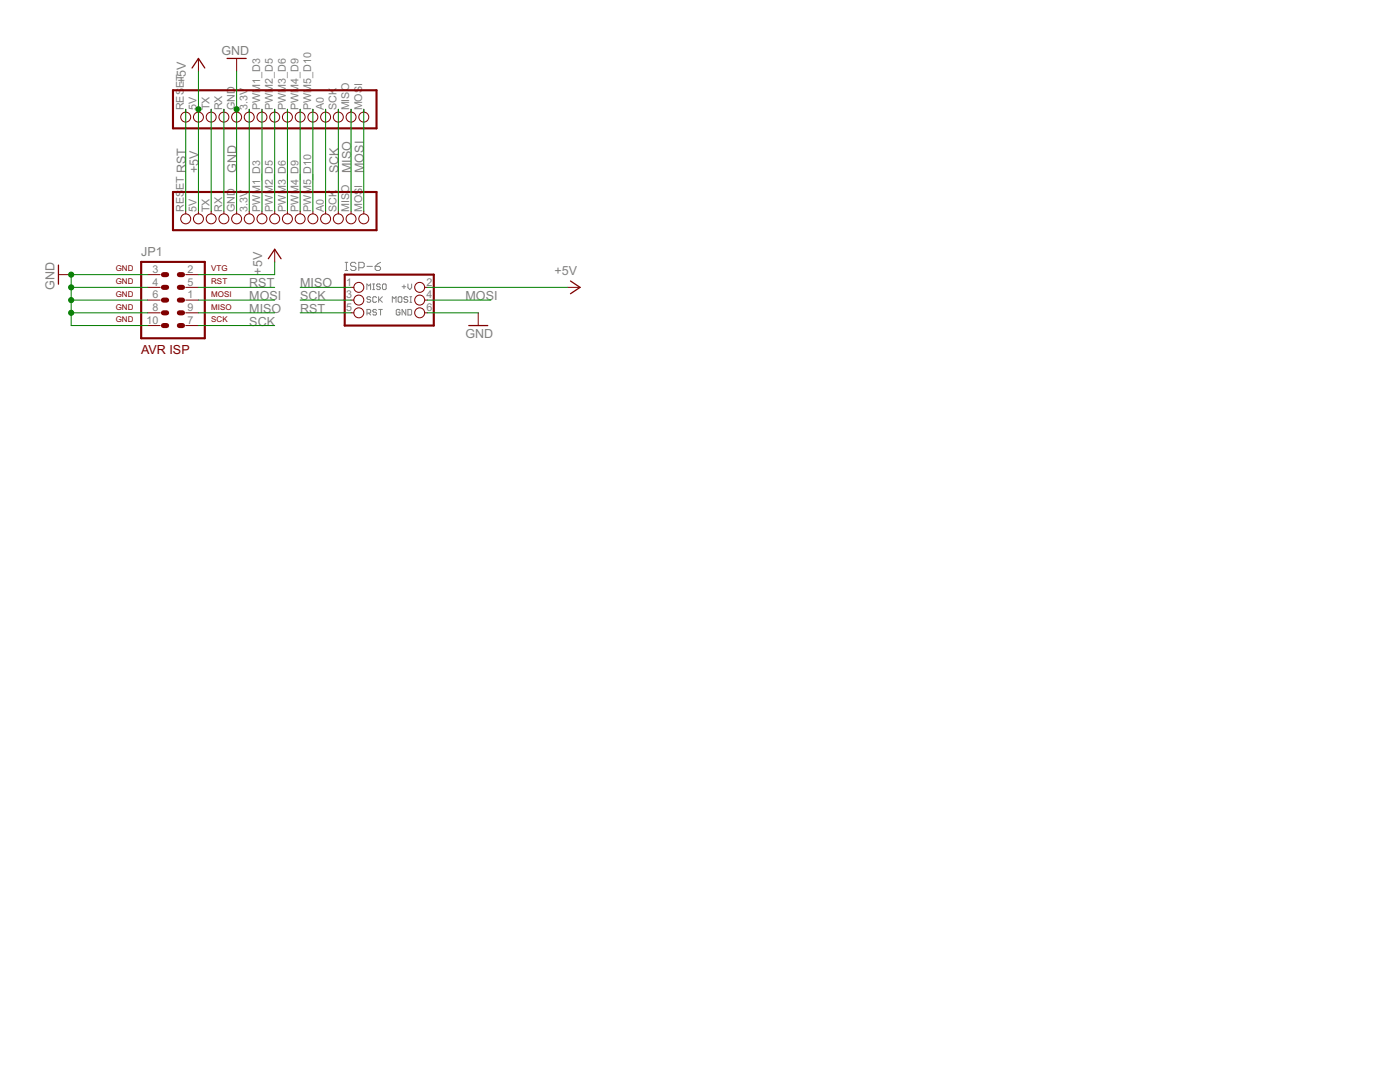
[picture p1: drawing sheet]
<?xml version="1.0" encoding="utf-8"?>
<!DOCTYPE eagle SYSTEM "eagle.dtd">
<eagle version="6.4">
<drawing>
<settings>
<setting alwaysvectorfont="no"/>
<setting verticaltext="up"/>
</settings>
<grid distance="0.1" unitdist="inch" unit="inch" style="lines" multiple="1" display="no" altdistance="0.01" altunitdist="inch" altunit="inch"/>
<schematic xreflabel="%F%N/%S.%C%R" xrefpart="/%S.%C%R">
<libraries>
<library name="kombytax">
<symbols>
<symbol name="PRG_ICSP_AVR">
<wire x1="-8.89" y1="-5.08" x2="-8.89" y2="5.08" width="0.4064" layer="94"/>
<wire x1="-8.89" y1="5.08" x2="8.89" y2="5.08" width="0.4064" layer="94"/>
<wire x1="8.89" y1="5.08" x2="8.89" y2="-5.08" width="0.4064" layer="94"/>
<wire x1="8.89" y1="-5.08" x2="-8.89" y2="-5.08" width="0.4064" layer="94"/>
<text x="-8.89" y="5.842" size="1.778" layer="95" font="vector">&gt;NAME</text>
<text x="-0.254" y="3.302" size="1.27" layer="95" font="vector" ratio="12" rot="R180">MISO</text>
<text x="-1.016" y="0.762" size="1.27" layer="95" font="vector" ratio="12" rot="R180">SCK</text>
<text x="-1.016" y="-1.778" size="1.27" layer="95" font="vector" ratio="12" rot="R180">RST</text>
<text x="4.826" y="3.302" size="1.27" layer="95" font="vector" ratio="12" rot="R180">+V</text>
<text x="4.826" y="0.762" size="1.27" layer="95" font="vector" ratio="12" rot="R180">MOSI</text>
<text x="4.826" y="-1.778" size="1.27" layer="95" font="vector" ratio="12" rot="R180">GND</text>
<pin name="+V" x="7.62" y="2.54" visible="pad" length="short" direction="pas" function="dot" rot="R180"/>
<pin name="MISO" x="-7.62" y="2.54" visible="pad" length="short" direction="pas" function="dot"/>
<pin name="SCK" x="-7.62" y="0" visible="pad" length="short" direction="pas" function="dot"/>
<pin name="RST" x="-7.62" y="-2.54" visible="pad" length="short" direction="pas" function="dot"/>
<pin name="MOSI" x="7.62" y="0" visible="pad" length="short" direction="pas" function="dot" rot="R180"/>
<pin name="GND" x="7.62" y="-2.54" visible="pad" length="short" direction="pas" function="dot" rot="R180"/>
</symbol>
</symbols>
<devicesets>
<deviceset name="CON_HEADER_PRG_AVR_ICSP" prefix="J">
<gates>
<gate name="J" symbol="PRG_ICSP_AVR" x="0" y="0"/>
</gates>
<devices>
<device name="-PTH" package="HEADER_PRG_2X03">
<connects>
<connect gate="J" pin="+V" pad="2"/>
<connect gate="J" pin="GND" pad="6"/>
<connect gate="J" pin="MISO" pad="1"/>
<connect gate="J" pin="MOSI" pad="4"/>
<connect gate="J" pin="RST" pad="5"/>
<connect gate="J" pin="SCK" pad="3"/>
</connects>
<technologies>
<technology name=""/>
</technologies>
</device>
<device name="-SMD" package="M2X3_SMD">
<connects>
<connect gate="J" pin="+V" pad="2"/>
<connect gate="J" pin="GND" pad="6"/>
<connect gate="J" pin="MISO" pad="1"/>
<connect gate="J" pin="MOSI" pad="4"/>
<connect gate="J" pin="RST" pad="5"/>
<connect gate="J" pin="SCK" pad="3"/>
</connects>
<technologies>
<technology name=""/>
</technologies>
</device>
</devices>
</deviceset>
</devicesets>
</library>
<library name="avr-7">
<symbols>
<symbol name="AVR-ISP-10">
<wire x1="-6.35" y1="-7.62" x2="6.35" y2="-7.62" width="0.4064" layer="94"/>
<wire x1="6.35" y1="-7.62" x2="6.35" y2="7.62" width="0.4064" layer="94"/>
<wire x1="6.35" y1="7.62" x2="-6.35" y2="7.62" width="0.4064" layer="94"/>
<wire x1="-6.35" y1="7.62" x2="-6.35" y2="-7.62" width="0.4064" layer="94"/>
<wire x1="-1.905" y1="5.08" x2="-1.27" y2="5.08" width="1.016" layer="94"/>
<wire x1="-1.905" y1="2.54" x2="-1.27" y2="2.54" width="1.016" layer="94"/>
<wire x1="-1.905" y1="0" x2="-1.27" y2="0" width="1.016" layer="94"/>
<wire x1="-1.905" y1="-2.54" x2="-1.27" y2="-2.54" width="1.016" layer="94"/>
<wire x1="-1.905" y1="-5.08" x2="-1.27" y2="-5.08" width="1.016" layer="94"/>
<wire x1="1.27" y1="5.08" x2="1.905" y2="5.08" width="1.016" layer="94"/>
<wire x1="1.27" y1="2.54" x2="1.905" y2="2.54" width="1.016" layer="94"/>
<wire x1="1.27" y1="0" x2="1.905" y2="0" width="1.016" layer="94"/>
<wire x1="1.27" y1="-2.54" x2="1.905" y2="-2.54" width="1.016" layer="94"/>
<wire x1="1.27" y1="-5.08" x2="1.905" y2="-5.08" width="1.016" layer="94"/>
<text x="-6.35" y="8.89" size="1.778" layer="95" ratio="10">&gt;NAME</text>
<text x="-6.35" y="-10.795" size="1.778" layer="94" ratio="10">AVR ISP</text>
<text x="7.62" y="0.635" size="1.143" layer="94" ratio="10">MOSI</text>
<text x="7.62" y="-1.905" size="1.143" layer="94" ratio="10">MISO</text>
<text x="7.62" y="-4.445" size="1.143" layer="94" ratio="10">SCK</text>
<text x="7.62" y="3.175" size="1.143" layer="94" ratio="10">RST</text>
<text x="7.62" y="5.715" size="1.143" layer="94" ratio="10">VTG</text>
<text x="-11.43" y="5.715" size="1.143" layer="94" ratio="10">GND</text>
<text x="-11.43" y="3.175" size="1.143" layer="94" ratio="10">GND</text>
<text x="-11.43" y="0.635" size="1.143" layer="94" ratio="10">GND</text>
<text x="-11.43" y="-1.905" size="1.143" layer="94" ratio="10">GND</text>
<text x="-11.43" y="-4.445" size="1.143" layer="94" ratio="10">GND</text>
<pin name="7" x="5.08" y="-5.08" visible="pad" length="short" direction="pas" rot="R180"/>
<pin name="8" x="-5.08" y="-2.54" visible="pad" length="short" direction="pas"/>
<pin name="1" x="5.08" y="0" visible="pad" length="short" direction="pas" rot="R180"/>
<pin name="3" x="-5.08" y="5.08" visible="pad" length="short" direction="pas"/>
<pin name="9" x="5.08" y="-2.54" visible="pad" length="short" direction="pas" rot="R180"/>
<pin name="4" x="-5.08" y="2.54" visible="pad" length="short" direction="pas"/>
<pin name="2" x="5.08" y="5.08" visible="pad" length="short" direction="pas" rot="R180"/>
<pin name="6" x="-5.08" y="0" visible="pad" length="short" direction="pas"/>
<pin name="5" x="5.08" y="2.54" visible="pad" length="short" direction="pas" rot="R180"/>
<pin name="10" x="-5.08" y="-5.08" visible="pad" length="short" direction="pas"/>
</symbol>
</symbols>
<devicesets>
<deviceset name="AVR-ISP-10" prefix="JP">
<gates>
<gate name="G$1" symbol="AVR-ISP-10" x="0" y="0"/>
</gates>
<devices>
<device name="" package="AVR-ISP-10">
<connects>
<connect gate="G$1" pin="1" pad="1"/>
<connect gate="G$1" pin="10" pad="10"/>
<connect gate="G$1" pin="2" pad="2"/>
<connect gate="G$1" pin="3" pad="3"/>
<connect gate="G$1" pin="4" pad="4"/>
<connect gate="G$1" pin="5" pad="5"/>
<connect gate="G$1" pin="6" pad="6"/>
<connect gate="G$1" pin="7" pad="7"/>
<connect gate="G$1" pin="8" pad="8"/>
<connect gate="G$1" pin="9" pad="9"/>
</connects>
<technologies>
<technology name=""/>
</technologies>
</device>
<device name="R" package="AVR-ISP-10R">
<connects>
<connect gate="G$1" pin="1" pad="1"/>
<connect gate="G$1" pin="10" pad="10"/>
<connect gate="G$1" pin="2" pad="2"/>
<connect gate="G$1" pin="3" pad="3"/>
<connect gate="G$1" pin="4" pad="4"/>
<connect gate="G$1" pin="5" pad="5"/>
<connect gate="G$1" pin="6" pad="6"/>
<connect gate="G$1" pin="7" pad="7"/>
<connect gate="G$1" pin="8" pad="8"/>
<connect gate="G$1" pin="9" pad="9"/>
</connects>
<technologies>
<technology name=""/>
</technologies>
</device>
</devices>
</deviceset>
</devicesets>
</library>
<library name="komby1">
<symbols>
<symbol name="SIDECAR_LEFT_PINHEADER">
<wire x1="-13.97" y1="-15.24" x2="-6.35" y2="-15.24" width="0.4064" layer="94"/>
<wire x1="-6.35" y1="-15.24" x2="-6.35" y2="25.4" width="0.4064" layer="94"/>
<wire x1="-6.35" y1="25.4" x2="-13.97" y2="25.4" width="0.4064" layer="94"/>
<wire x1="-13.97" y1="25.4" x2="-13.97" y2="-15.24" width="0.4064" layer="94"/>
<pin name="MOSI" x="-10.16" y="22.86" visible="pad" length="short" direction="pas" function="dot"/>
<pin name="MISO" x="-10.16" y="20.32" visible="pad" length="short" direction="pas" function="dot"/>
<pin name="SCK" x="-10.16" y="17.78" visible="pad" length="short" direction="pas" function="dot"/>
<pin name="PC0" x="-10.16" y="15.24" visible="pad" length="short" direction="pas" function="dot"/>
<pin name="PWM5" x="-10.16" y="12.7" visible="pad" length="short" direction="pas" function="dot"/>
<pin name="PWM4" x="-10.16" y="10.16" visible="pad" length="short" direction="pas" function="dot"/>
<pin name="PWM3" x="-10.16" y="7.62" visible="pad" length="short" direction="pas" function="dot"/>
<pin name="PWM2" x="-10.16" y="5.08" visible="pad" length="short" direction="pas" function="dot"/>
<pin name="PWM1" x="-10.16" y="2.54" visible="pad" length="short" direction="pas" function="dot"/>
<pin name="3.3V" x="-10.16" y="0" visible="pad" length="short" direction="pas" function="dot"/>
<pin name="GND" x="-10.16" y="-2.54" visible="pad" length="short" direction="pas" function="dot"/>
<pin name="RX" x="-10.16" y="-5.08" visible="pad" length="short" direction="pas" function="dot"/>
<pin name="TX" x="-10.16" y="-7.62" visible="pad" length="short" direction="pas" function="dot"/>
<pin name="5V" x="-10.16" y="-10.16" visible="pad" length="short" direction="pas" function="dot"/>
<pin name="RESET" x="-10.16" y="-12.7" visible="pad" length="short" direction="pas" function="dot"/>
</symbol>
</symbols>
<devicesets>
<deviceset name="RF1_HEADER_LEFT">
<gates>
<gate name="G$1" symbol="SIDECAR_LEFT_PINHEADER" x="7.62" y="7.62"/>
</gates>
<devices>
<device name="" package="RF1_LEFTHEADER_ONLY">
<connects>
<connect gate="G$1" pin="3.3V" pad="3.3V"/>
<connect gate="G$1" pin="5V" pad="5V"/>
<connect gate="G$1" pin="GND" pad="GND"/>
<connect gate="G$1" pin="MISO" pad="MISO"/>
<connect gate="G$1" pin="MOSI" pad="MOSI"/>
<connect gate="G$1" pin="PC0" pad="A0"/>
<connect gate="G$1" pin="PWM1" pad="PWM1_D3"/>
<connect gate="G$1" pin="PWM2" pad="PWM2_D5"/>
<connect gate="G$1" pin="PWM3" pad="PWM3_D6"/>
<connect gate="G$1" pin="PWM4" pad="PWM4_D9"/>
<connect gate="G$1" pin="PWM5" pad="PWM5_D10"/>
<connect gate="G$1" pin="RESET" pad="RESET"/>
<connect gate="G$1" pin="RX" pad="RX"/>
<connect gate="G$1" pin="SCK" pad="SCK"/>
<connect gate="G$1" pin="TX" pad="TX"/>
</connects>
<technologies>
<technology name=""/>
</technologies>
</device>
</devices>
</deviceset>
</devicesets>
</library>
<library name="supply1">
<symbols>
<symbol name="+5V">
<wire x1="1.27" y1="-1.905" x2="0" y2="0" width="0.254" layer="94"/>
<wire x1="0" y1="0" x2="-1.27" y2="-1.905" width="0.254" layer="94"/>
<text x="-2.54" y="-5.08" size="1.778" layer="96" rot="R90">&gt;VALUE</text>
<pin name="+5V" x="0" y="-2.54" visible="off" length="short" direction="sup" rot="R90"/>
</symbol>
<symbol name="GND">
<wire x1="-1.905" y1="0" x2="1.905" y2="0" width="0.254" layer="94"/>
<text x="-2.54" y="-2.54" size="1.778" layer="96">&gt;VALUE</text>
<pin name="GND" x="0" y="2.54" visible="off" length="short" direction="sup" rot="R270"/>
</symbol>
</symbols>
<devicesets>
<deviceset name="+5V" prefix="P+">
<gates>
<gate name="1" symbol="+5V" x="0" y="0"/>
</gates>
<devices>
<device name="">
<technologies>
<technology name=""/>
</technologies>
</device>
</devices>
</deviceset>
<deviceset name="GND" prefix="GND">
<gates>
<gate name="1" symbol="GND" x="0" y="0"/>
</gates>
<devices>
<device name="">
<technologies>
<technology name=""/>
</technologies>
</device>
</devices>
</deviceset>
</devicesets>
</library>
</libraries>
<attributes>
</attributes>
<variantdefs>
</variantdefs>
<classes>
<class number="0" name="default" width="0" drill="0">
</class>
</classes>
<parts>
<part name="ISP-6" library="kombytax" deviceset="CON_HEADER_PRG_AVR_ICSP" device="-PTH" value="ISP 6"/>
<part name="JP1" library="avr-7" deviceset="AVR-ISP-10" device="" value="ISP-10"/>
<part name="U$1" library="komby1" deviceset="RF1_HEADER_LEFT" device=""/>
<part name="U$2" library="komby1" deviceset="RF1_HEADER_LEFT" device=""/>
<part name="P+1" library="supply1" deviceset="+5V" device=""/>
<part name="P+2" library="supply1" deviceset="+5V" device=""/>
<part name="P+3" library="supply1" deviceset="+5V" device=""/>
<part name="GND1" library="supply1" deviceset="GND" device=""/>
<part name="GND2" library="supply1" deviceset="GND" device=""/>
<part name="GND3" library="supply1" deviceset="GND" device=""/>
</parts>
<sheets>
<sheet>
<plain>
</plain>
<instances>
<instance part="ISP-6" gate="J" x="96.52" y="38.1"/>
<instance part="JP1" gate="G$1" x="53.34" y="38.1"/>
<instance part="U$1" gate="G$1" x="68.58" y="66.04" rot="R270"/>
<instance part="U$2" gate="G$1" x="68.58" y="45.72" rot="R270"/>
<instance part="P+1" gate="1" x="58.42" y="86.36"/>
<instance part="P+2" gate="1" x="134.62" y="40.64" rot="R270"/>
<instance part="P+3" gate="1" x="73.66" y="48.26"/>
<instance part="GND1" gate="1" x="30.48" y="43.18" rot="R270"/>
<instance part="GND2" gate="1" x="66.04" y="86.36" rot="R180"/>
<instance part="GND3" gate="1" x="114.3" y="33.02"/>
</instances>
<busses>
</busses>
<nets>
<net name="RST" class="0">
<segment>
<pinref part="JP1" gate="G$1" pin="5"/>
<wire x1="58.42" y1="40.64" x2="73.66" y2="40.64" width="0.1524" layer="91"/>
<label x="68.58" y="40.64" size="1.778" layer="95"/>
</segment>
<segment>
<pinref part="U$1" gate="G$1" pin="RESET"/>
<wire x1="55.88" y1="76.2" x2="55.88" y2="55.88" width="0.1524" layer="91"/>
<pinref part="U$2" gate="G$1" pin="RESET"/>
<label x="55.88" y="63.5" size="1.778" layer="95" rot="R90"/>
</segment>
<segment>
<pinref part="ISP-6" gate="J" pin="RST"/>
<wire x1="88.9" y1="35.56" x2="78.74" y2="35.56" width="0.1524" layer="91"/>
<label x="78.74" y="35.56" size="1.778" layer="95"/>
</segment>
</net>
<net name="MOSI" class="0">
<segment>
<pinref part="JP1" gate="G$1" pin="1"/>
<wire x1="58.42" y1="38.1" x2="73.66" y2="38.1" width="0.1524" layer="91"/>
<label x="68.58" y="38.1" size="1.778" layer="95"/>
</segment>
<segment>
<pinref part="U$1" gate="G$1" pin="MOSI"/>
<wire x1="91.44" y1="76.2" x2="91.44" y2="55.88" width="0.1524" layer="91"/>
<pinref part="U$2" gate="G$1" pin="MOSI"/>
<label x="91.44" y="63.5" size="1.778" layer="95" rot="R90"/>
</segment>
<segment>
<pinref part="ISP-6" gate="J" pin="MOSI"/>
<wire x1="104.14" y1="38.1" x2="116.84" y2="38.1" width="0.1524" layer="91"/>
<label x="111.76" y="38.1" size="1.778" layer="95"/>
</segment>
</net>
<net name="MISO" class="0">
<segment>
<pinref part="U$1" gate="G$1" pin="MISO"/>
<wire x1="88.9" y1="76.2" x2="88.9" y2="55.88" width="0.1524" layer="91"/>
<pinref part="U$2" gate="G$1" pin="MISO"/>
<label x="88.9" y="63.5" size="1.778" layer="95" rot="R90"/>
</segment>
<segment>
<pinref part="JP1" gate="G$1" pin="9"/>
<wire x1="58.42" y1="35.56" x2="73.66" y2="35.56" width="0.1524" layer="91"/>
<label x="68.58" y="35.56" size="1.778" layer="95"/>
</segment>
<segment>
<pinref part="ISP-6" gate="J" pin="MISO"/>
<wire x1="88.9" y1="40.64" x2="78.74" y2="40.64" width="0.1524" layer="91"/>
<label x="78.74" y="40.64" size="1.778" layer="95"/>
</segment>
</net>
<net name="SCK" class="0">
<segment>
<pinref part="ISP-6" gate="J" pin="SCK"/>
<wire x1="88.9" y1="38.1" x2="78.74" y2="38.1" width="0.1524" layer="91"/>
<label x="78.74" y="38.1" size="1.778" layer="95"/>
</segment>
<segment>
<pinref part="JP1" gate="G$1" pin="7"/>
<wire x1="58.42" y1="33.02" x2="73.66" y2="33.02" width="0.1524" layer="91"/>
<label x="68.58" y="33.02" size="1.778" layer="95"/>
</segment>
<segment>
<pinref part="U$1" gate="G$1" pin="SCK"/>
<wire x1="86.36" y1="76.2" x2="86.36" y2="55.88" width="0.1524" layer="91"/>
<pinref part="U$2" gate="G$1" pin="SCK"/>
<label x="86.36" y="63.5" size="1.778" layer="95" rot="R90"/>
</segment>
</net>
<net name="GND" class="0">
<segment>
<pinref part="JP1" gate="G$1" pin="10"/>
<wire x1="48.26" y1="33.02" x2="33.02" y2="33.02" width="0.1524" layer="91"/>
<wire x1="33.02" y1="33.02" x2="33.02" y2="35.56" width="0.1524" layer="91"/>
<pinref part="JP1" gate="G$1" pin="3"/>
<wire x1="33.02" y1="35.56" x2="33.02" y2="38.1" width="0.1524" layer="91"/>
<wire x1="33.02" y1="38.1" x2="33.02" y2="40.64" width="0.1524" layer="91"/>
<wire x1="33.02" y1="40.64" x2="33.02" y2="43.18" width="0.1524" layer="91"/>
<wire x1="33.02" y1="43.18" x2="48.26" y2="43.18" width="0.1524" layer="91"/>
<pinref part="JP1" gate="G$1" pin="4"/>
<wire x1="48.26" y1="40.64" x2="33.02" y2="40.64" width="0.1524" layer="91"/>
<junction x="33.02" y="40.64"/>
<pinref part="JP1" gate="G$1" pin="6"/>
<wire x1="48.26" y1="38.1" x2="33.02" y2="38.1" width="0.1524" layer="91"/>
<junction x="33.02" y="38.1"/>
<pinref part="JP1" gate="G$1" pin="8"/>
<wire x1="48.26" y1="35.56" x2="33.02" y2="35.56" width="0.1524" layer="91"/>
<junction x="33.02" y="35.56"/>
<pinref part="GND1" gate="1" pin="GND"/>
<junction x="33.02" y="43.18"/>
</segment>
<segment>
<pinref part="ISP-6" gate="J" pin="GND"/>
<wire x1="104.14" y1="35.56" x2="114.3" y2="35.56" width="0.1524" layer="91"/>
<pinref part="GND3" gate="1" pin="GND"/>
</segment>
<segment>
<pinref part="U$1" gate="G$1" pin="GND"/>
<wire x1="66.04" y1="76.2" x2="66.04" y2="55.88" width="0.1524" layer="91"/>
<pinref part="U$2" gate="G$1" pin="GND"/>
<pinref part="GND2" gate="1" pin="GND"/>
<wire x1="66.04" y1="76.2" x2="66.04" y2="83.82" width="0.1524" layer="91"/>
<junction x="66.04" y="76.2"/>
<label x="66.04" y="63.5" size="1.778" layer="95" rot="R90"/>
</segment>
</net>
<net name="+5V" class="0">
<segment>
<pinref part="ISP-6" gate="J" pin="+V"/>
<pinref part="P+2" gate="1" pin="+5V"/>
<wire x1="132.08" y1="40.64" x2="104.14" y2="40.64" width="0.1524" layer="91"/>
</segment>
<segment>
<pinref part="JP1" gate="G$1" pin="2"/>
<wire x1="58.42" y1="43.18" x2="73.66" y2="43.18" width="0.1524" layer="91"/>
<pinref part="P+3" gate="1" pin="+5V"/>
<wire x1="73.66" y1="43.18" x2="73.66" y2="45.72" width="0.1524" layer="91"/>
</segment>
<segment>
<pinref part="U$1" gate="G$1" pin="5V"/>
<wire x1="58.42" y1="76.2" x2="58.42" y2="55.88" width="0.1524" layer="91"/>
<pinref part="U$2" gate="G$1" pin="5V"/>
<pinref part="P+1" gate="1" pin="+5V"/>
<wire x1="58.42" y1="76.2" x2="58.42" y2="83.82" width="0.1524" layer="91"/>
<junction x="58.42" y="76.2"/>
<label x="58.42" y="63.5" size="1.778" layer="95" rot="R90"/>
</segment>
</net>
<net name="N$1" class="0">
<segment>
<pinref part="U$1" gate="G$1" pin="TX"/>
<pinref part="U$2" gate="G$1" pin="TX"/>
<wire x1="60.96" y1="76.2" x2="60.96" y2="55.88" width="0.1524" layer="91"/>
</segment>
</net>
<net name="N$2" class="0">
<segment>
<pinref part="U$2" gate="G$1" pin="RX"/>
<pinref part="U$1" gate="G$1" pin="RX"/>
<wire x1="63.5" y1="55.88" x2="63.5" y2="76.2" width="0.1524" layer="91"/>
</segment>
</net>
<net name="N$3" class="0">
<segment>
<pinref part="U$1" gate="G$1" pin="3.3V"/>
<pinref part="U$2" gate="G$1" pin="3.3V"/>
<wire x1="68.58" y1="76.2" x2="68.58" y2="55.88" width="0.1524" layer="91"/>
</segment>
</net>
<net name="N$4" class="0">
<segment>
<pinref part="U$1" gate="G$1" pin="PWM1"/>
<pinref part="U$2" gate="G$1" pin="PWM1"/>
<wire x1="71.12" y1="76.2" x2="71.12" y2="55.88" width="0.1524" layer="91"/>
</segment>
</net>
<net name="N$5" class="0">
<segment>
<pinref part="U$1" gate="G$1" pin="PWM2"/>
<pinref part="U$2" gate="G$1" pin="PWM2"/>
<wire x1="73.66" y1="76.2" x2="73.66" y2="55.88" width="0.1524" layer="91"/>
</segment>
</net>
<net name="N$6" class="0">
<segment>
<pinref part="U$2" gate="G$1" pin="PWM3"/>
<pinref part="U$1" gate="G$1" pin="PWM3"/>
<wire x1="76.2" y1="55.88" x2="76.2" y2="76.2" width="0.1524" layer="91"/>
</segment>
</net>
<net name="N$7" class="0">
<segment>
<pinref part="U$1" gate="G$1" pin="PWM4"/>
<pinref part="U$2" gate="G$1" pin="PWM4"/>
<wire x1="78.74" y1="76.2" x2="78.74" y2="55.88" width="0.1524" layer="91"/>
</segment>
</net>
<net name="N$8" class="0">
<segment>
<pinref part="U$2" gate="G$1" pin="PWM5"/>
<pinref part="U$1" gate="G$1" pin="PWM5"/>
<wire x1="81.28" y1="55.88" x2="81.28" y2="76.2" width="0.1524" layer="91"/>
</segment>
</net>
<net name="N$9" class="0">
<segment>
<pinref part="U$1" gate="G$1" pin="PC0"/>
<pinref part="U$2" gate="G$1" pin="PC0"/>
<wire x1="83.82" y1="76.2" x2="83.82" y2="55.88" width="0.1524" layer="91"/>
</segment>
</net>
</nets>
</sheet>
</sheets>
</schematic>
</drawing>
</eagle>
